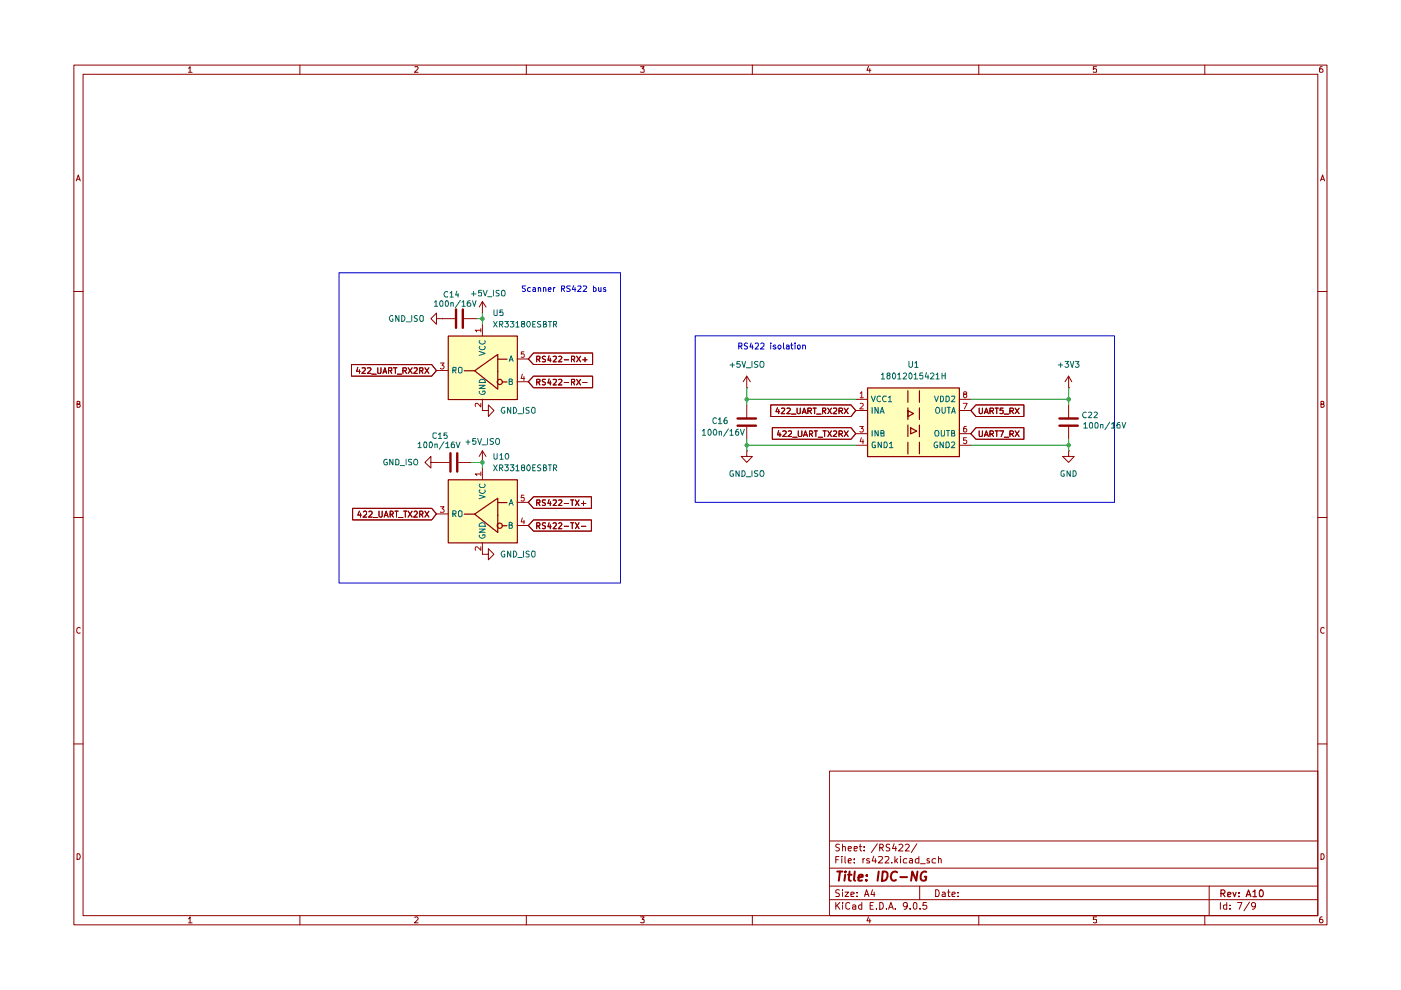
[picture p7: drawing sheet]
(kicad_sch
 (version 20250114)
 (generator "eeschema")
 (generator_version "9.0")
 (paper "A4")
 (title_block
  (title "IDC-NG")
  (rev "A10"))
 (lib_symbols
  (symbol "Device:C"
   (pin_numbers (hide yes))
   (pin_names
    (offset 0.254)) (exclude_from_sim no) (in_bom yes) (on_board yes)
   (property "Reference" "C" (at 0.635 2.54 0) (effects (font (size 1.27 1.27)) (justify left)))
   (property "Value" "C" (at 0.635 -2.54 0) (effects (font (size 1.27 1.27)) (justify left)))
   (property "Footprint" "" (at 0.9652 -3.81 0) (effects (font (size 1.27 1.27)) (hide yes)))
   (property "Datasheet" "~" (at 0 0 0) (effects (font (size 1.27 1.27)) (hide yes)))
   (property "Description" "Unpolarized capacitor" (at 0 0 0) (effects (font (size 1.27 1.27)) (hide yes)))
   (symbol "C_0_1"
    (polyline (pts (xy -2.032 0.762) (xy 2.032 0.762)) (stroke (width 0.508) (type default)) (fill (type none)))
    (polyline (pts (xy -2.032 -0.762) (xy 2.032 -0.762)) (stroke (width 0.508) (type default)) (fill (type none))))
   (symbol "C_1_1"
    (pin passive line (at 0 3.81 270) (length 2.794) (name "~" (effects (font (size 1.27 1.27)))) (number "1" (effects (font (size 1.27 1.27)))))
    (pin passive line (at 0 -3.81 90) (length 2.794) (name "~" (effects (font (size 1.27 1.27)))) (number "2" (effects (font (size 1.27 1.27))))))
   (embedded_fonts no))
  (symbol "Isolators:18012015421H" (exclude_from_sim no) (in_bom yes) (on_board yes)
   (property "Reference" "U" (at 0 0 0) (effects (font (size 1.27 1.27))))
   (property "Value" "" (at 0 0 0) (effects (font (size 1.27 1.27))))
   (property "Footprint" "" (at 0 0 0) (effects (font (size 1.27 1.27)) (hide yes)))
   (property "Datasheet" "" (at 0 0 0) (effects (font (size 1.27 1.27)) (hide yes)))
   (property "Description" "" (at 0 0 0) (effects (font (size 1.27 1.27)) (hide yes)))
   (symbol "18012015421H_0_1"
    (rectangle (start -8.89 -1.27) (end 11.43 -16.51) (stroke (width 0.254) (type default)) (fill (type background)))
    (polyline (pts (xy 0 -1.905) (xy 0 -4.445)) (stroke (width 0.254) (type default)) (fill (type none)))
    (polyline (pts (xy 0 -5.715) (xy 0 -8.255)) (stroke (width 0.254) (type default)) (fill (type none)))
    (polyline (pts (xy 0 -6.35) (xy 0 -7.62) (xy 1.27 -6.985) (xy 0 -6.35)) (stroke (width 0.254) (type default)) (fill (type none)))
    (polyline (pts (xy 0 -9.525) (xy 0 -12.065)) (stroke (width 0.254) (type default)) (fill (type none)))
    (polyline (pts (xy 0 -13.335) (xy 0 -15.875)) (stroke (width 0.254) (type default)) (fill (type none)))
    (polyline (pts (xy 0.635 -10.16) (xy 0.635 -11.43) (xy 1.905 -10.795) (xy 0.635 -10.16)) (stroke (width 0.254) (type default)) (fill (type none)))
    (polyline (pts (xy 2.54 -1.905) (xy 2.54 -4.445)) (stroke (width 0.254) (type default)) (fill (type none)))
    (polyline (pts (xy 2.54 -5.715) (xy 2.54 -8.255)) (stroke (width 0.254) (type default)) (fill (type none)))
    (polyline (pts (xy 2.54 -9.525) (xy 2.54 -12.065)) (stroke (width 0.254) (type default)) (fill (type none)))
    (polyline (pts (xy 2.54 -13.335) (xy 2.54 -15.875)) (stroke (width 0.254) (type default)) (fill (type none))))
   (symbol "18012015421H_1_1"
    (pin power_in line (at -11.43 -3.81 0) (length 2.54) (name "VCC1" (effects (font (size 1.27 1.27)))) (number "1" (effects (font (size 1.27 1.27)))))
    (pin input line (at -11.43 -6.35 0) (length 2.54) (name "INA" (effects (font (size 1.27 1.27)))) (number "2" (effects (font (size 1.27 1.27)))))
    (pin input line (at -11.43 -11.43 0) (length 2.54) (name "INB" (effects (font (size 1.27 1.27)))) (number "3" (effects (font (size 1.27 1.27)))))
    (pin power_in line (at -11.43 -13.97 0) (length 2.54) (name "GND1" (effects (font (size 1.27 1.27)))) (number "4" (effects (font (size 1.27 1.27)))))
    (pin power_out line (at 13.97 -3.81 180) (length 2.54) (name "VDD2" (effects (font (size 1.27 1.27)))) (number "8" (effects (font (size 1.27 1.27)))))
    (pin output line (at 13.97 -6.35 180) (length 2.54) (name "OUTA" (effects (font (size 1.27 1.27)))) (number "7" (effects (font (size 1.27 1.27)))))
    (pin output line (at 13.97 -11.43 180) (length 2.54) (name "OUTB" (effects (font (size 1.27 1.27)))) (number "6" (effects (font (size 1.27 1.27)))))
    (pin power_in line (at 13.97 -13.97 180) (length 2.54) (name "GND2" (effects (font (size 1.27 1.27)))) (number "5" (effects (font (size 1.27 1.27))))))
   (embedded_fonts no))
  (symbol "RS422_Transceivers:XR33180" (exclude_from_sim no) (in_bom yes) (on_board yes)
   (property "Reference" "U" (at 0 0 0) (effects (font (size 1.27 1.27))))
   (property "Value" "" (at 0 0 0) (effects (font (size 1.27 1.27))))
   (property "Footprint" "" (at 0 0 0) (effects (font (size 1.27 1.27)) (hide yes)))
   (property "Datasheet" "" (at 0 0 0) (effects (font (size 1.27 1.27)) (hide yes)))
   (property "Description" "" (at 0 0 0) (effects (font (size 1.27 1.27)) (hide yes)))
   (symbol "XR33180_0_1"
    (rectangle (start -6.35 -3.81) (end 8.89 -17.78) (stroke (width 0.254) (type default)) (fill (type background)))
    (polyline (pts (xy -0.508 -11.43) (xy -2.794 -11.43)) (stroke (width 0.254) (type default)) (fill (type none)))
    (polyline (pts (xy 4.572 -8.89) (xy 6.604 -8.89)) (stroke (width 0.254) (type default)) (fill (type none)))
    (polyline (pts (xy 5.588 -13.97) (xy 6.604 -13.97)) (stroke (width 0.254) (type default)) (fill (type none))))
   (symbol "XR33180_1_1"
    (polyline (pts (xy 4.572 -11.684) (xy 4.572 -7.874) (xy -0.508 -11.43) (xy 4.572 -15.494) (xy 4.572 -11.684)) (stroke (width 0.254) (type default)) (fill (type none)))
    (circle (center 5.08 -13.97) (radius 0.508) (stroke (width 0.254) (type default)) (fill (type none)))
    (pin output line (at -8.89 -11.43 0) (length 2.54) (name "RO" (effects (font (size 1.27 1.27)))) (number "3" (effects (font (size 1.27 1.27)))))
    (pin power_in line (at 1.27 -1.27 270) (length 2.54) (name "VCC" (effects (font (size 1.27 1.27)))) (number "1" (effects (font (size 1.27 1.27)))))
    (pin power_in line (at 1.27 -20.32 90) (length 2.54) (name "GND" (effects (font (size 1.27 1.27)))) (number "2" (effects (font (size 1.27 1.27)))))
    (pin input line (at 11.43 -8.89 180) (length 2.54) (name "A" (effects (font (size 1.27 1.27)))) (number "5" (effects (font (size 1.27 1.27)))))
    (pin input line (at 11.43 -13.97 180) (length 2.54) (name "B" (effects (font (size 1.27 1.27)))) (number "4" (effects (font (size 1.27 1.27))))))
   (embedded_fonts no))
  (symbol "power:+3V3"
   (power)
   (pin_numbers (hide yes))
   (pin_names
    (offset 0) (hide yes)) (exclude_from_sim no) (in_bom yes) (on_board yes)
   (property "Reference" "#PWR" (at 0 -3.81 0) (effects (font (size 1.27 1.27)) (hide yes)))
   (property "Value" "+3V3" (at 0 3.556 0) (effects (font (size 1.27 1.27))))
   (property "Footprint" "" (at 0 0 0) (effects (font (size 1.27 1.27)) (hide yes)))
   (property "Datasheet" "" (at 0 0 0) (effects (font (size 1.27 1.27)) (hide yes)))
   (property "Description" "Power symbol creates a global label with name \"+3V3\"" (at 0 0 0) (effects (font (size 1.27 1.27)) (hide yes)))
   (symbol "+3V3_0_1"
    (polyline (pts (xy -0.762 1.27) (xy 0 2.54)) (stroke (width 0) (type default)) (fill (type none)))
    (polyline (pts (xy 0 2.54) (xy 0.762 1.27)) (stroke (width 0) (type default)) (fill (type none)))
    (polyline (pts (xy 0 0) (xy 0 2.54)) (stroke (width 0) (type default)) (fill (type none))))
   (symbol "+3V3_1_1"
    (pin power_in line (at 0 0 90) (length 0) (name "~" (effects (font (size 1.27 1.27)))) (number "1" (effects (font (size 1.27 1.27))))))
   (embedded_fonts no))
  (symbol "power:+5V_ISO"
   (power)
   (pin_numbers (hide yes))
   (pin_names
    (offset 0) (hide yes)) (exclude_from_sim no) (in_bom yes) (on_board yes)
   (property "Reference" "#PWR" (at 0 -3.81 0) (effects (font (size 1.27 1.27)) (hide yes)))
   (property "Value" "+5V_ISO" (at 0 3.556 0) (effects (font (size 1.27 1.27))))
   (property "Footprint" "" (at 0 0 0) (effects (font (size 1.27 1.27)) (hide yes)))
   (property "Datasheet" "" (at 0 0 0) (effects (font (size 1.27 1.27)) (hide yes)))
   (property "Description" "Power symbol creates a global label with name \"+5V\"" (at 0 0 0) (effects (font (size 1.27 1.27)) (hide yes)))
   (symbol "+5V_ISO_0_1"
    (polyline (pts (xy -0.762 1.27) (xy 0 2.54)) (stroke (width 0) (type default)) (fill (type none)))
    (polyline (pts (xy 0 2.54) (xy 0.762 1.27)) (stroke (width 0) (type default)) (fill (type none)))
    (polyline (pts (xy 0 0) (xy 0 2.54)) (stroke (width 0) (type default)) (fill (type none))))
   (symbol "+5V_ISO_1_1"
    (pin power_in line (at 0 0 90) (length 0) (name "~" (effects (font (size 1.27 1.27)))) (number "1" (effects (font (size 1.27 1.27))))))
   (embedded_fonts no))
  (symbol "power:GND"
   (power)
   (pin_numbers (hide yes))
   (pin_names
    (offset 0) (hide yes)) (exclude_from_sim no) (in_bom yes) (on_board yes)
   (property "Reference" "#PWR" (at 0 -6.35 0) (effects (font (size 1.27 1.27)) (hide yes)))
   (property "Value" "GND" (at 0 -3.81 0) (effects (font (size 1.27 1.27))))
   (property "Footprint" "" (at 0 0 0) (effects (font (size 1.27 1.27)) (hide yes)))
   (property "Datasheet" "" (at 0 0 0) (effects (font (size 1.27 1.27)) (hide yes)))
   (property "Description" "Power symbol creates a global label with name \"GND\" , ground" (at 0 0 0) (effects (font (size 1.27 1.27)) (hide yes)))
   (symbol "GND_0_1"
    (polyline (pts (xy 0 0) (xy 0 -1.27) (xy 1.27 -1.27) (xy 0 -2.54) (xy -1.27 -1.27) (xy 0 -1.27)) (stroke (width 0) (type default)) (fill (type none))))
   (symbol "GND_1_1"
    (pin power_in line (at 0 0 270) (length 0) (name "~" (effects (font (size 1.27 1.27)))) (number "1" (effects (font (size 1.27 1.27))))))
   (embedded_fonts no))
  (symbol "power:GND_ISO"
   (power)
   (pin_numbers (hide yes))
   (pin_names
    (offset 0) (hide yes)) (exclude_from_sim no) (in_bom yes) (on_board yes)
   (property "Reference" "#PWR" (at 0 -6.35 0) (effects (font (size 1.27 1.27)) (hide yes)))
   (property "Value" "GND_ISO" (at 0 -3.81 0) (effects (font (size 1.27 1.27))))
   (property "Footprint" "" (at 0 0 0) (effects (font (size 1.27 1.27)) (hide yes)))
   (property "Datasheet" "" (at 0 0 0) (effects (font (size 1.27 1.27)) (hide yes)))
   (property "Description" "Power symbol creates a global label with name \"GND\" , ground" (at 0 0 0) (effects (font (size 1.27 1.27)) (hide yes)))
   (symbol "GND_ISO_0_1"
    (polyline (pts (xy 0 0) (xy 0 -1.27) (xy 1.27 -1.27) (xy 0 -2.54) (xy -1.27 -1.27) (xy 0 -1.27)) (stroke (width 0) (type default)) (fill (type none))))
   (symbol "GND_ISO_1_1"
    (pin power_in line (at 0 0 270) (length 0) (name "~" (effects (font (size 1.27 1.27)))) (number "1" (effects (font (size 1.27 1.27))))))
   (embedded_fonts no)))
 (rectangle
  (start 147.32 69.85)
  (end 240.03 106.68)
  (stroke (width 0) (type default))
  (fill (type none)))
 (rectangle
  (start 68.58 55.88)
  (end 130.81 124.46)
  (stroke (width 0) (type default))
  (fill (type none)))
 (text "RS422 isolation"
  (exclude_from_sim no)
  (at 164.338 72.39 0)
  (effects (font (size 1.27 1.27))))
 (text "Scanner RS422 bus"
  (exclude_from_sim no)
  (at 118.364 59.69 0)
  (effects (font (size 1.27 1.27))))
 (junction
  (at 158.75 83.82)
  (diameter 0)
  (color 0 0 0 0))
 (junction
  (at 229.87 83.82)
  (diameter 0)
  (color 0 0 0 0))
 (junction
  (at 100.33 97.79)
  (diameter 0)
  (color 0 0 0 0))
 (junction
  (at 229.87 93.98)
  (diameter 0)
  (color 0 0 0 0))
 (junction
  (at 100.33 66.04)
  (diameter 0)
  (color 0 0 0 0))
 (junction
  (at 158.75 93.98)
  (diameter 0)
  (color 0 0 0 0))
 (wire
  (pts (xy 208.28 83.82) (xy 229.87 83.82))
  (stroke (width 0) (type default)))
 (wire
  (pts (xy 158.75 93.98) (xy 158.75 95.25))
  (stroke (width 0) (type default)))
 (wire
  (pts (xy 100.33 97.79) (xy 100.33 99.06))
  (stroke (width 0) (type default)))
 (wire
  (pts (xy 158.75 83.82) (xy 158.75 85.09))
  (stroke (width 0) (type default)))
 (wire
  (pts (xy 100.33 66.04) (xy 100.33 67.31))
  (stroke (width 0) (type default)))
 (wire
  (pts (xy 158.75 83.82) (xy 158.75 81.28))
  (stroke (width 0) (type default)))
 (wire
  (pts (xy 229.87 83.82) (xy 229.87 81.28))
  (stroke (width 0) (type default)))
 (wire
  (pts (xy 100.33 64.77) (xy 100.33 66.04))
  (stroke (width 0) (type default)))
 (wire
  (pts (xy 182.88 93.98) (xy 158.75 93.98))
  (stroke (width 0) (type default)))
 (wire
  (pts (xy 229.87 92.71) (xy 229.87 93.98))
  (stroke (width 0) (type default)))
 (wire
  (pts (xy 182.88 83.82) (xy 158.75 83.82))
  (stroke (width 0) (type default)))
 (wire
  (pts (xy 208.28 93.98) (xy 229.87 93.98))
  (stroke (width 0) (type default)))
 (wire
  (pts (xy 229.87 93.98) (xy 229.87 95.25))
  (stroke (width 0) (type default)))
 (wire
  (pts (xy 158.75 92.71) (xy 158.75 93.98))
  (stroke (width 0) (type default)))
 (wire
  (pts (xy 97.79 97.79) (xy 100.33 97.79))
  (stroke (width 0) (type default)))
 (wire
  (pts (xy 99.06 66.04) (xy 100.33 66.04))
  (stroke (width 0) (type default)))
 (wire
  (pts (xy 229.87 83.82) (xy 229.87 85.09))
  (stroke (width 0) (type default)))
 (global_label "RS422-TX-"
  (shape input)
  (at 110.49 111.76 0)
  (fields_autoplaced yes)
  (effects (font (size 1.27 1.27)) (justify left))
  (property "Intersheetrefs" "${INTERSHEET_REFS}" (at 124.9051 111.76 0) (effects (font (size 1.27 1.27)) (justify left) (hide yes))))
 (global_label "RS422-RX+"
  (shape input)
  (at 110.49 74.93 0)
  (fields_autoplaced yes)
  (effects (font (size 1.27 1.27)) (justify left))
  (property "Intersheetrefs" "${INTERSHEET_REFS}" (at 125.2075 74.93 0) (effects (font (size 1.27 1.27)) (justify left) (hide yes))))
 (global_label "422_UART_TX2RX"
  (shape input)
  (at 182.88 91.44 180)
  (fields_autoplaced yes)
  (effects (font (size 1.27 1.27)) (justify right))
  (property "Intersheetrefs" "${INTERSHEET_REFS}" (at 163.8083 91.44 0) (effects (font (size 1.27 1.27)) (justify right) (hide yes))))
 (global_label "RS422-TX+"
  (shape input)
  (at 110.49 106.68 0)
  (fields_autoplaced yes)
  (effects (font (size 1.27 1.27)) (justify left))
  (property "Intersheetrefs" "${INTERSHEET_REFS}" (at 124.9051 106.68 0) (effects (font (size 1.27 1.27)) (justify left) (hide yes))))
 (global_label "UART7_RX"
  (shape input)
  (at 208.28 91.44 0)
  (fields_autoplaced yes)
  (effects (font (size 1.27 1.27)) (justify left))
  (property "Intersheetrefs" "${INTERSHEET_REFS}" (at 220.5785 91.44 0) (effects (font (size 1.27 1.27)) (justify left) (hide yes))))
 (global_label "422_UART_TX2RX"
  (shape input)
  (at 90.17 109.22 180)
  (fields_autoplaced yes)
  (effects (font (size 1.27 1.27)) (justify right))
  (property "Intersheetrefs" "${INTERSHEET_REFS}" (at 71.0983 109.22 0) (effects (font (size 1.27 1.27)) (justify right) (hide yes))))
 (global_label "422_UART_RX2RX"
  (shape input)
  (at 182.88 86.36 180)
  (fields_autoplaced yes)
  (effects (font (size 1.27 1.27)) (justify right))
  (property "Intersheetrefs" "${INTERSHEET_REFS}" (at 163.5059 86.36 0) (effects (font (size 1.27 1.27)) (justify right) (hide yes))))
 (global_label "422_UART_RX2RX"
  (shape input)
  (at 90.17 77.47 180)
  (fields_autoplaced yes)
  (effects (font (size 1.27 1.27)) (justify right))
  (property "Intersheetrefs" "${INTERSHEET_REFS}" (at 70.7959 77.47 0) (effects (font (size 1.27 1.27)) (justify right) (hide yes))))
 (global_label "UART5_RX"
  (shape input)
  (at 208.28 86.36 0)
  (fields_autoplaced yes)
  (effects (font (size 1.27 1.27)) (justify left))
  (property "Intersheetrefs" "${INTERSHEET_REFS}" (at 220.5785 86.36 0) (effects (font (size 1.27 1.27)) (justify left) (hide yes))))
 (global_label "RS422-RX-"
  (shape input)
  (at 110.49 80.01 0)
  (fields_autoplaced yes)
  (effects (font (size 1.27 1.27)) (justify left))
  (property "Intersheetrefs" "${INTERSHEET_REFS}" (at 125.2075 80.01 0) (effects (font (size 1.27 1.27)) (justify left) (hide yes))))
 (symbol
  (lib_id "Device:C")
  (at 158.75 88.9 0)
  (unit 1)
  (exclude_from_sim no)
  (in_bom yes)
  (on_board yes)
  (dnp no)
  (property "Reference" "C16" (at 150.876 88.646 0) (effects (font (size 1.27 1.27)) (justify left)))
  (property "Value" "100n/16V" (at 148.59 91.186 0) (effects (font (size 1.27 1.27)) (justify left)))
  (property "Footprint" "Capacitor_SMD:C_0201_0603Metric" (at 159.7152 92.71 0) (effects (font (size 1.27 1.27)) (hide yes)))
  (property "Datasheet" "https://www.yuden.co.jp/productdata/catalog/mlcc02_e.pdf" (at 158.75 88.9 0) (effects (font (size 1.27 1.27)) (hide yes)))
  (property "Description" "Unpolarized capacitor" (at 158.75 88.9 0) (effects (font (size 1.27 1.27)) (hide yes)))
  (property "Arrow Part Number" "" (at 158.75 88.9 0) (effects (font (size 1.27 1.27)) (hide yes)))
  (property "Arrow Price/Stock" "" (at 158.75 88.9 0) (effects (font (size 1.27 1.27)) (hide yes)))
  (property "Mouser Price/Stock" "https://www.mouser.fr/ProductDetail/TAIYO-YUDEN/EMK063BJ104KP-F?qs=sGAEpiMZZMuMW9TJLBQkXvVPYRc%2FyP08RnX4nNCZT4A%3D" (at 158.75 88.9 0) (effects (font (size 1.27 1.27)) (hide yes)))
  (property "Pricep1" "0,086" (at 158.75 88.9 0) (effects (font (size 1.27 1.27)) (hide yes)))
  (property "Pricep10" "0,042" (at 158.75 88.9 0) (effects (font (size 1.27 1.27)) (hide yes)))
  (property "Pricep100" "0,03" (at 158.75 88.9 0) (effects (font (size 1.27 1.27)) (hide yes)))
  (property "Explanation" "" (at 158.75 88.9 0) (effects (font (size 1.27 1.27)) (hide yes)))
  (property "Sim.Device" "" (at 158.75 88.9 0) (effects (font (size 1.27 1.27)) (hide yes)))
  (property "Sim.Pins" "" (at 158.75 88.9 0) (effects (font (size 1.27 1.27)) (hide yes)))
  (pin "1")
  (pin "2"))
 (symbol
  (lib_id "power:GND_ISO")
  (at 100.33 118.11 90)
  (unit 1)
  (exclude_from_sim no)
  (in_bom yes)
  (on_board yes)
  (dnp no)
  (fields_autoplaced yes)
  (property "Reference" "#PWR032" (at 106.68 118.11 0) (effects (font (size 1.27 1.27)) (hide yes)))
  (property "Value" "GND_ISO" (at 104.14 118.1099 90) (effects (font (size 1.27 1.27)) (justify right)))
  (property "Footprint" "" (at 100.33 118.11 0) (effects (font (size 1.27 1.27)) (hide yes)))
  (property "Datasheet" "" (at 100.33 118.11 0) (effects (font (size 1.27 1.27)) (hide yes)))
  (property "Description" "Power symbol creates a global label with name \"GND\" , ground" (at 100.33 118.11 0) (effects (font (size 1.27 1.27)) (hide yes)))
  (pin "1"))
 (symbol
  (lib_id "power:+3V3")
  (at 229.87 81.28 0)
  (unit 1)
  (exclude_from_sim no)
  (in_bom yes)
  (on_board yes)
  (dnp no)
  (property "Reference" "#PWR0122" (at 229.87 85.09 0) (effects (font (size 1.27 1.27)) (hide yes)))
  (property "Value" "+3V3" (at 229.87 76.2 0) (effects (font (size 1.27 1.27))))
  (property "Footprint" "" (at 229.87 81.28 0) (effects (font (size 1.27 1.27)) (hide yes)))
  (property "Datasheet" "" (at 229.87 81.28 0) (effects (font (size 1.27 1.27)) (hide yes)))
  (property "Description" "Power symbol creates a global label with name \"+3V3\"" (at 229.87 81.28 0) (effects (font (size 1.27 1.27)) (hide yes)))
  (pin "1"))
 (symbol
  (lib_id "Device:C")
  (at 229.87 88.9 0)
  (unit 1)
  (exclude_from_sim no)
  (in_bom yes)
  (on_board yes)
  (dnp no)
  (property "Reference" "C22" (at 232.664 87.376 0) (effects (font (size 1.27 1.27)) (justify left)))
  (property "Value" "100n/16V" (at 232.918 89.662 0) (effects (font (size 1.27 1.27)) (justify left)))
  (property "Footprint" "Capacitor_SMD:C_0201_0603Metric" (at 230.8352 92.71 0) (effects (font (size 1.27 1.27)) (hide yes)))
  (property "Datasheet" "https://www.yuden.co.jp/productdata/catalog/mlcc02_e.pdf" (at 229.87 88.9 0) (effects (font (size 1.27 1.27)) (hide yes)))
  (property "Description" "Unpolarized capacitor" (at 229.87 88.9 0) (effects (font (size 1.27 1.27)) (hide yes)))
  (property "Arrow Part Number" "" (at 229.87 88.9 0) (effects (font (size 1.27 1.27)) (hide yes)))
  (property "Arrow Price/Stock" "" (at 229.87 88.9 0) (effects (font (size 1.27 1.27)) (hide yes)))
  (property "Mouser Price/Stock" "https://www.mouser.fr/ProductDetail/TAIYO-YUDEN/EMK063BJ104KP-F?qs=sGAEpiMZZMuMW9TJLBQkXvVPYRc%2FyP08RnX4nNCZT4A%3D" (at 229.87 88.9 0) (effects (font (size 1.27 1.27)) (hide yes)))
  (property "Pricep1" "0,086" (at 229.87 88.9 0) (effects (font (size 1.27 1.27)) (hide yes)))
  (property "Pricep10" "0,042" (at 229.87 88.9 0) (effects (font (size 1.27 1.27)) (hide yes)))
  (property "Pricep100" "0,03" (at 229.87 88.9 0) (effects (font (size 1.27 1.27)) (hide yes)))
  (property "Explanation" "" (at 229.87 88.9 0) (effects (font (size 1.27 1.27)) (hide yes)))
  (property "Sim.Device" "" (at 229.87 88.9 0) (effects (font (size 1.27 1.27)) (hide yes)))
  (property "Sim.Pins" "" (at 229.87 88.9 0) (effects (font (size 1.27 1.27)) (hide yes)))
  (pin "1")
  (pin "2"))
 (symbol
  (lib_id "power:GND_ISO")
  (at 91.44 66.04 270)
  (unit 1)
  (exclude_from_sim no)
  (in_bom yes)
  (on_board yes)
  (dnp no)
  (fields_autoplaced yes)
  (property "Reference" "#PWR036" (at 85.09 66.04 0) (effects (font (size 1.27 1.27)) (hide yes)))
  (property "Value" "GND_ISO" (at 87.63 66.0399 90) (effects (font (size 1.27 1.27)) (justify right)))
  (property "Footprint" "" (at 91.44 66.04 0) (effects (font (size 1.27 1.27)) (hide yes)))
  (property "Datasheet" "" (at 91.44 66.04 0) (effects (font (size 1.27 1.27)) (hide yes)))
  (property "Description" "Power symbol creates a global label with name \"GND\" , ground" (at 91.44 66.04 0) (effects (font (size 1.27 1.27)) (hide yes)))
  (pin "1"))
 (symbol
  (lib_id "Isolators:18012015421H")
  (at 194.31 80.01 0)
  (unit 1)
  (exclude_from_sim no)
  (in_bom yes)
  (on_board yes)
  (dnp no)
  (fields_autoplaced yes)
  (property "Reference" "U1" (at 195.58 76.2 0) (effects (font (size 1.27 1.27))))
  (property "Value" "18012015421H" (at 195.58 78.74 0) (effects (font (size 1.27 1.27))))
  (property "Footprint" "Package_SO:SOIC-8_7.5x5.85mm_P1.27mm" (at 194.31 80.01 0) (effects (font (size 1.27 1.27)) (hide yes)))
  (property "Datasheet" "https://www.we-online.com/components/products/datasheet/18012015421H.pdf" (at 194.31 80.01 0) (effects (font (size 1.27 1.27)) (hide yes)))
  (property "Description" "" (at 194.31 80.01 0) (effects (font (size 1.27 1.27)) (hide yes)))
  (property "Arrow Part Number" "" (at 194.31 80.01 0) (effects (font (size 1.27 1.27)) (hide yes)))
  (property "Arrow Price/Stock" "" (at 194.31 80.01 0) (effects (font (size 1.27 1.27)) (hide yes)))
  (property "Mouser Price/Stock" "https://www.mouser.fr/ProductDetail/Wurth-Elektronik/18012015421H?qs=3GbUB62Nf7d6HxiVQf9dVQ%3D%3D" (at 194.31 80.01 0) (effects (font (size 1.27 1.27)) (hide yes)))
  (property "Pricep1" "1,2" (at 194.31 80.01 0) (effects (font (size 1.27 1.27)) (hide yes)))
  (property "Pricep10" "1,15" (at 194.31 80.01 0) (effects (font (size 1.27 1.27)) (hide yes)))
  (property "Pricep100" "1,08" (at 194.31 80.01 0) (effects (font (size 1.27 1.27)) (hide yes)))
  (property "Explanation" "" (at 194.31 80.01 0) (effects (font (size 1.27 1.27)) (hide yes)))
  (property "Sim.Device" "" (at 194.31 80.01 0) (effects (font (size 1.27 1.27)) (hide yes)))
  (property "Sim.Pins" "" (at 194.31 80.01 0) (effects (font (size 1.27 1.27)) (hide yes)))
  (pin "1")
  (pin "3")
  (pin "2")
  (pin "4")
  (pin "8")
  (pin "7")
  (pin "6")
  (pin "5"))
 (symbol
  (lib_id "power:+5V_ISO")
  (at 100.33 97.79 0)
  (unit 1)
  (exclude_from_sim no)
  (in_bom yes)
  (on_board yes)
  (dnp no)
  (property "Reference" "#PWR01" (at 100.33 101.6 0) (effects (font (size 1.27 1.27)) (hide yes)))
  (property "Value" "+5V_ISO" (at 100.33 93.218 0) (effects (font (size 1.27 1.27))))
  (property "Footprint" "" (at 100.33 97.79 0) (effects (font (size 1.27 1.27)) (hide yes)))
  (property "Datasheet" "" (at 100.33 97.79 0) (effects (font (size 1.27 1.27)) (hide yes)))
  (property "Description" "Power symbol creates a global label with name \"+5V\"" (at 100.33 97.79 0) (effects (font (size 1.27 1.27)) (hide yes)))
  (pin "1"))
 (symbol
  (lib_id "power:GND_ISO")
  (at 158.75 95.25 0)
  (unit 1)
  (exclude_from_sim no)
  (in_bom yes)
  (on_board yes)
  (dnp no)
  (fields_autoplaced yes)
  (property "Reference" "#PWR0134" (at 158.75 101.6 0) (effects (font (size 1.27 1.27)) (hide yes)))
  (property "Value" "GND_ISO" (at 158.75 100.33 0) (effects (font (size 1.27 1.27))))
  (property "Footprint" "" (at 158.75 95.25 0) (effects (font (size 1.27 1.27)) (hide yes)))
  (property "Datasheet" "" (at 158.75 95.25 0) (effects (font (size 1.27 1.27)) (hide yes)))
  (property "Description" "Power symbol creates a global label with name \"GND\" , ground" (at 158.75 95.25 0) (effects (font (size 1.27 1.27)) (hide yes)))
  (pin "1"))
 (symbol
  (lib_id "Device:C")
  (at 95.25 66.04 270)
  (unit 1)
  (exclude_from_sim no)
  (in_bom yes)
  (on_board yes)
  (dnp no)
  (property "Reference" "C14" (at 93.472 60.706 90) (effects (font (size 1.27 1.27))))
  (property "Value" "100n/16V" (at 94.234 62.738 90) (effects (font (size 1.27 1.27))))
  (property "Footprint" "Capacitor_SMD:C_0201_0603Metric" (at 91.44 67.0052 0) (effects (font (size 1.27 1.27)) (hide yes)))
  (property "Datasheet" "https://www.yuden.co.jp/productdata/catalog/mlcc02_e.pdf" (at 95.25 66.04 0) (effects (font (size 1.27 1.27)) (hide yes)))
  (property "Description" "Unpolarized capacitor" (at 95.25 66.04 0) (effects (font (size 1.27 1.27)) (hide yes)))
  (property "Arrow Part Number" "" (at 95.25 66.04 90) (effects (font (size 1.27 1.27)) (hide yes)))
  (property "Arrow Price/Stock" "" (at 95.25 66.04 90) (effects (font (size 1.27 1.27)) (hide yes)))
  (property "Mouser Price/Stock" "https://www.mouser.fr/ProductDetail/TAIYO-YUDEN/EMK063BJ104KP-F?qs=sGAEpiMZZMuMW9TJLBQkXvVPYRc%2FyP08RnX4nNCZT4A%3D" (at 95.25 66.04 90) (effects (font (size 1.27 1.27)) (hide yes)))
  (property "Pricep1" "0,086" (at 95.25 66.04 90) (effects (font (size 1.27 1.27)) (hide yes)))
  (property "Pricep10" "0,042" (at 95.25 66.04 90) (effects (font (size 1.27 1.27)) (hide yes)))
  (property "Pricep100" "0,03" (at 95.25 66.04 90) (effects (font (size 1.27 1.27)) (hide yes)))
  (property "Explanation" "" (at 95.25 66.04 90) (effects (font (size 1.27 1.27)) (hide yes)))
  (property "Sim.Device" "" (at 95.25 66.04 90) (effects (font (size 1.27 1.27)) (hide yes)))
  (property "Sim.Pins" "" (at 95.25 66.04 90) (effects (font (size 1.27 1.27)) (hide yes)))
  (pin "2")
  (pin "1"))
 (symbol
  (lib_id "power:+5V_ISO")
  (at 100.33 64.77 0)
  (unit 1)
  (exclude_from_sim no)
  (in_bom yes)
  (on_board yes)
  (dnp no)
  (property "Reference" "#PWR033" (at 100.33 68.58 0) (effects (font (size 1.27 1.27)) (hide yes)))
  (property "Value" "+5V_ISO" (at 101.6 60.452 0) (effects (font (size 1.27 1.27))))
  (property "Footprint" "" (at 100.33 64.77 0) (effects (font (size 1.27 1.27)) (hide yes)))
  (property "Datasheet" "" (at 100.33 64.77 0) (effects (font (size 1.27 1.27)) (hide yes)))
  (property "Description" "Power symbol creates a global label with name \"+5V\"" (at 100.33 64.77 0) (effects (font (size 1.27 1.27)) (hide yes)))
  (pin "1"))
 (symbol
  (lib_id "power:GND_ISO")
  (at 90.17 97.79 270)
  (unit 1)
  (exclude_from_sim no)
  (in_bom yes)
  (on_board yes)
  (dnp no)
  (fields_autoplaced yes)
  (property "Reference" "#PWR035" (at 83.82 97.79 0) (effects (font (size 1.27 1.27)) (hide yes)))
  (property "Value" "GND_ISO" (at 86.36 97.7899 90) (effects (font (size 1.27 1.27)) (justify right)))
  (property "Footprint" "" (at 90.17 97.79 0) (effects (font (size 1.27 1.27)) (hide yes)))
  (property "Datasheet" "" (at 90.17 97.79 0) (effects (font (size 1.27 1.27)) (hide yes)))
  (property "Description" "Power symbol creates a global label with name \"GND\" , ground" (at 90.17 97.79 0) (effects (font (size 1.27 1.27)) (hide yes)))
  (pin "1"))
 (symbol
  (lib_id "RS422_Transceivers:XR33180")
  (at 99.06 97.79 0)
  (unit 1)
  (exclude_from_sim no)
  (in_bom yes)
  (on_board yes)
  (dnp no)
  (fields_autoplaced yes)
  (property "Reference" "U10" (at 102.4733 96.52 0) (effects (font (size 1.27 1.27)) (justify left)))
  (property "Value" "XR33180ESBTR" (at 102.4733 99.06 0) (effects (font (size 1.27 1.27)) (justify left)))
  (property "Footprint" "Package_TO_SOT_SMD:TSOT-23-5" (at 99.06 97.79 0) (effects (font (size 1.27 1.27)) (hide yes)))
  (property "Datasheet" "https://www.maxlinear.com/ds/XR33180_XR33181_XR33183_XR33184.pdf" (at 99.06 97.79 0) (effects (font (size 1.27 1.27)) (hide yes)))
  (property "Description" "" (at 99.06 97.79 0) (effects (font (size 1.27 1.27)) (hide yes)))
  (property "Arrow Part Number" "" (at 99.06 97.79 0) (effects (font (size 1.27 1.27)) (hide yes)))
  (property "Arrow Price/Stock" "" (at 99.06 97.79 0) (effects (font (size 1.27 1.27)) (hide yes)))
  (property "Mouser Price/Stock" "https://www.mouser.fr/ProductDetail/MaxLinear/XR33180ESBTR?qs=jDo7WO9B8ms2mW%2FHX7Kofg%3D%3D" (at 99.06 97.79 0) (effects (font (size 1.27 1.27)) (hide yes)))
  (property "Pricep1" "0,894" (at 99.06 97.79 0) (effects (font (size 1.27 1.27)) (hide yes)))
  (property "Pricep10" "0,644" (at 99.06 97.79 0) (effects (font (size 1.27 1.27)) (hide yes)))
  (property "Pricep100" "0,513" (at 99.06 97.79 0) (effects (font (size 1.27 1.27)) (hide yes)))
  (property "Explanation" "" (at 99.06 97.79 0) (effects (font (size 1.27 1.27)) (hide yes)))
  (property "Sim.Device" "" (at 99.06 97.79 0) (effects (font (size 1.27 1.27)) (hide yes)))
  (property "Sim.Pins" "" (at 99.06 97.79 0) (effects (font (size 1.27 1.27)) (hide yes)))
  (pin "1")
  (pin "4")
  (pin "3")
  (pin "2")
  (pin "5"))
 (symbol
  (lib_id "RS422_Transceivers:XR33180")
  (at 99.06 66.04 0)
  (unit 1)
  (exclude_from_sim no)
  (in_bom yes)
  (on_board yes)
  (dnp no)
  (fields_autoplaced yes)
  (property "Reference" "U5" (at 102.4733 64.77 0) (effects (font (size 1.27 1.27)) (justify left)))
  (property "Value" "XR33180ESBTR" (at 102.4733 67.31 0) (effects (font (size 1.27 1.27)) (justify left)))
  (property "Footprint" "Package_TO_SOT_SMD:TSOT-23-5" (at 99.06 66.04 0) (effects (font (size 1.27 1.27)) (hide yes)))
  (property "Datasheet" "https://www.maxlinear.com/ds/XR33180_XR33181_XR33183_XR33184.pdf" (at 99.06 66.04 0) (effects (font (size 1.27 1.27)) (hide yes)))
  (property "Description" "" (at 99.06 66.04 0) (effects (font (size 1.27 1.27)) (hide yes)))
  (property "Arrow Part Number" "" (at 99.06 66.04 0) (effects (font (size 1.27 1.27)) (hide yes)))
  (property "Arrow Price/Stock" "" (at 99.06 66.04 0) (effects (font (size 1.27 1.27)) (hide yes)))
  (property "Mouser Price/Stock" "https://www.mouser.fr/ProductDetail/MaxLinear/XR33180ESBTR?qs=jDo7WO9B8ms2mW%2FHX7Kofg%3D%3D" (at 99.06 66.04 0) (effects (font (size 1.27 1.27)) (hide yes)))
  (property "Pricep1" "0,894" (at 99.06 66.04 0) (effects (font (size 1.27 1.27)) (hide yes)))
  (property "Pricep10" "0,644" (at 99.06 66.04 0) (effects (font (size 1.27 1.27)) (hide yes)))
  (property "Pricep100" "0,513" (at 99.06 66.04 0) (effects (font (size 1.27 1.27)) (hide yes)))
  (property "Explanation" "" (at 99.06 66.04 0) (effects (font (size 1.27 1.27)) (hide yes)))
  (property "Sim.Device" "" (at 99.06 66.04 0) (effects (font (size 1.27 1.27)) (hide yes)))
  (property "Sim.Pins" "" (at 99.06 66.04 0) (effects (font (size 1.27 1.27)) (hide yes)))
  (pin "1")
  (pin "4")
  (pin "3")
  (pin "2")
  (pin "5"))
 (symbol
  (lib_id "power:+5V_ISO")
  (at 158.75 81.28 0)
  (unit 1)
  (exclude_from_sim no)
  (in_bom yes)
  (on_board yes)
  (dnp no)
  (fields_autoplaced yes)
  (property "Reference" "#PWR0121" (at 158.75 85.09 0) (effects (font (size 1.27 1.27)) (hide yes)))
  (property "Value" "+5V_ISO" (at 158.75 76.2 0) (effects (font (size 1.27 1.27))))
  (property "Footprint" "" (at 158.75 81.28 0) (effects (font (size 1.27 1.27)) (hide yes)))
  (property "Datasheet" "" (at 158.75 81.28 0) (effects (font (size 1.27 1.27)) (hide yes)))
  (property "Description" "Power symbol creates a global label with name \"+5V\"" (at 158.75 81.28 0) (effects (font (size 1.27 1.27)) (hide yes)))
  (pin "1"))
 (symbol
  (lib_id "Device:C")
  (at 93.98 97.79 270)
  (unit 1)
  (exclude_from_sim no)
  (in_bom yes)
  (on_board yes)
  (dnp no)
  (property "Reference" "C15" (at 90.932 91.948 90) (effects (font (size 1.27 1.27))))
  (property "Value" "100n/16V" (at 90.678 93.98 90) (effects (font (size 1.27 1.27))))
  (property "Footprint" "Capacitor_SMD:C_0201_0603Metric" (at 90.17 98.7552 0) (effects (font (size 1.27 1.27)) (hide yes)))
  (property "Datasheet" "https://www.yuden.co.jp/productdata/catalog/mlcc02_e.pdf" (at 93.98 97.79 0) (effects (font (size 1.27 1.27)) (hide yes)))
  (property "Description" "Unpolarized capacitor" (at 93.98 97.79 0) (effects (font (size 1.27 1.27)) (hide yes)))
  (property "Arrow Part Number" "" (at 93.98 97.79 90) (effects (font (size 1.27 1.27)) (hide yes)))
  (property "Arrow Price/Stock" "" (at 93.98 97.79 90) (effects (font (size 1.27 1.27)) (hide yes)))
  (property "Mouser Price/Stock" "https://www.mouser.fr/ProductDetail/TAIYO-YUDEN/EMK063BJ104KP-F?qs=sGAEpiMZZMuMW9TJLBQkXvVPYRc%2FyP08RnX4nNCZT4A%3D" (at 93.98 97.79 90) (effects (font (size 1.27 1.27)) (hide yes)))
  (property "Pricep1" "0,086" (at 93.98 97.79 90) (effects (font (size 1.27 1.27)) (hide yes)))
  (property "Pricep10" "0,042" (at 93.98 97.79 90) (effects (font (size 1.27 1.27)) (hide yes)))
  (property "Pricep100" "0,03" (at 93.98 97.79 90) (effects (font (size 1.27 1.27)) (hide yes)))
  (property "Explanation" "" (at 93.98 97.79 90) (effects (font (size 1.27 1.27)) (hide yes)))
  (property "Sim.Device" "" (at 93.98 97.79 90) (effects (font (size 1.27 1.27)) (hide yes)))
  (property "Sim.Pins" "" (at 93.98 97.79 90) (effects (font (size 1.27 1.27)) (hide yes)))
  (pin "2")
  (pin "1"))
 (symbol
  (lib_id "power:GND_ISO")
  (at 100.33 86.36 90)
  (unit 1)
  (exclude_from_sim no)
  (in_bom yes)
  (on_board yes)
  (dnp no)
  (fields_autoplaced yes)
  (property "Reference" "#PWR034" (at 106.68 86.36 0) (effects (font (size 1.27 1.27)) (hide yes)))
  (property "Value" "GND_ISO" (at 104.14 86.3599 90) (effects (font (size 1.27 1.27)) (justify right)))
  (property "Footprint" "" (at 100.33 86.36 0) (effects (font (size 1.27 1.27)) (hide yes)))
  (property "Datasheet" "" (at 100.33 86.36 0) (effects (font (size 1.27 1.27)) (hide yes)))
  (property "Description" "Power symbol creates a global label with name \"GND\" , ground" (at 100.33 86.36 0) (effects (font (size 1.27 1.27)) (hide yes)))
  (pin "1"))
 (symbol
  (lib_id "power:GND")
  (at 229.87 95.25 0)
  (unit 1)
  (exclude_from_sim no)
  (in_bom yes)
  (on_board yes)
  (dnp no)
  (fields_autoplaced yes)
  (property "Reference" "#PWR0133" (at 229.87 101.6 0) (effects (font (size 1.27 1.27)) (hide yes)))
  (property "Value" "GND" (at 229.87 100.33 0) (effects (font (size 1.27 1.27))))
  (property "Footprint" "" (at 229.87 95.25 0) (effects (font (size 1.27 1.27)) (hide yes)))
  (property "Datasheet" "" (at 229.87 95.25 0) (effects (font (size 1.27 1.27)) (hide yes)))
  (property "Description" "Power symbol creates a global label with name \"GND\" , ground" (at 229.87 95.25 0) (effects (font (size 1.27 1.27)) (hide yes)))
  (pin "1")))
